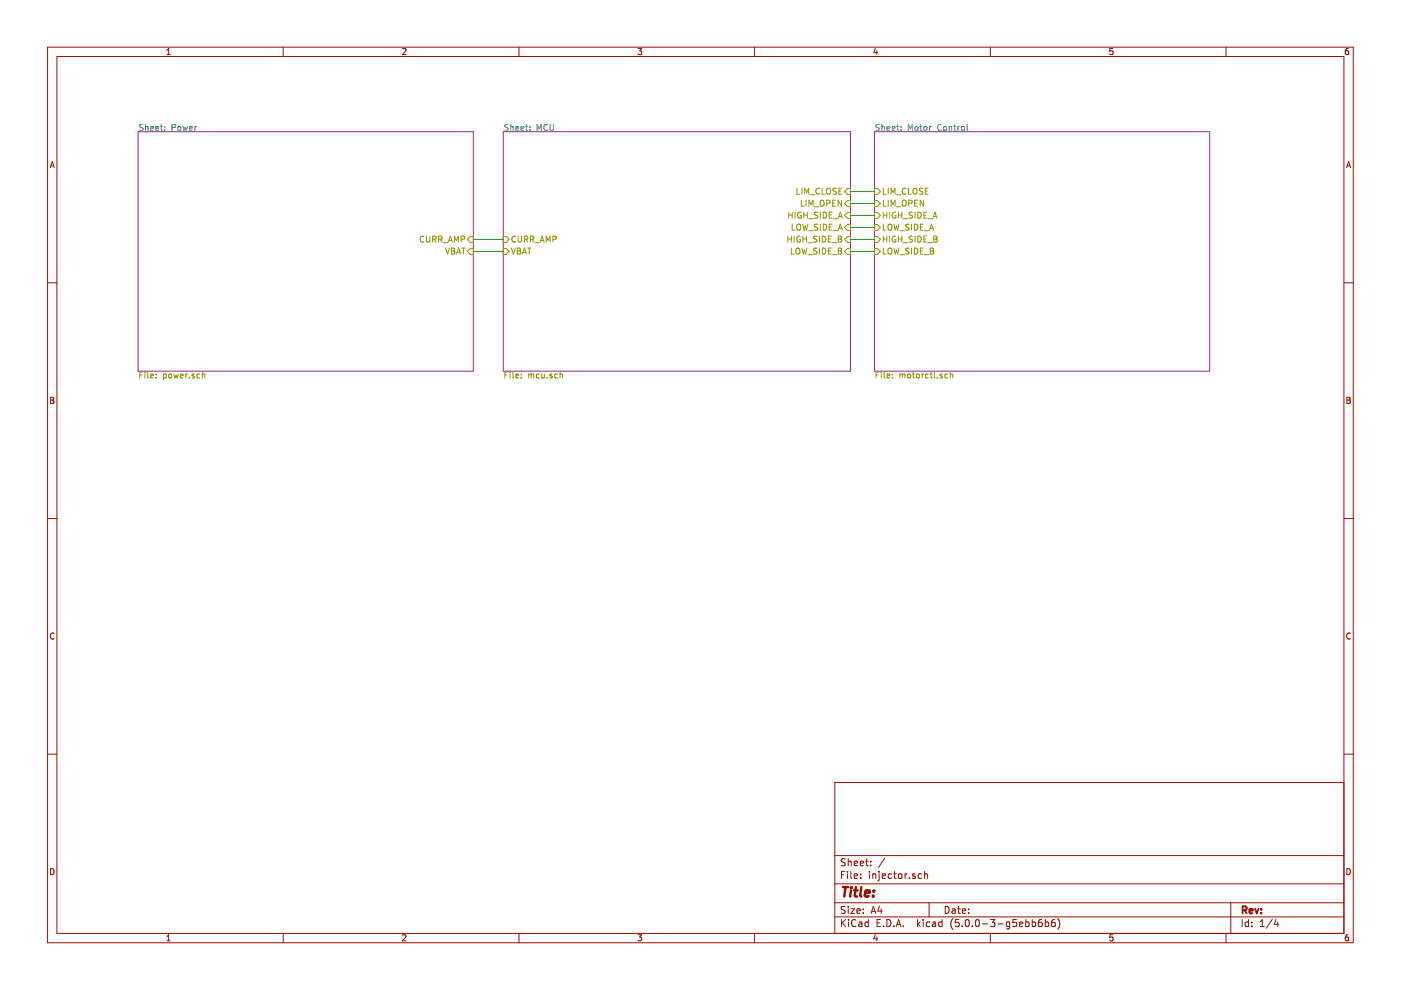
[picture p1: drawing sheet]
EESchema Schematic File Version 4
LIBS:injector-cache
EELAYER 26 0
EELAYER END
$Descr A4 11693 8268
encoding utf-8
Sheet 1 4
Title ""
Date ""
Rev ""
Comp ""
Comment1 ""
Comment2 ""
Comment3 ""
Comment4 ""
$EndDescr
$Sheet
S 1150 1100 2800 2000
U 5B9D6F0E
F0 "Power" 50
F1 "power.sch" 50
F2 "VBAT" I R 3950 2100 50 
F3 "CURR_AMP" I R 3950 2000 50 
$EndSheet
$Sheet
S 4200 1100 2900 2000
U 5B9D6FCC
F0 "MCU" 50
F1 "mcu.sch" 50
F2 "HIGH_SIDE_A" I R 7100 1800 50 
F3 "HIGH_SIDE_B" I R 7100 2000 50 
F4 "LOW_SIDE_A" I R 7100 1900 50 
F5 "LOW_SIDE_B" I R 7100 2100 50 
F6 "LIM_OPEN" I R 7100 1700 50 
F7 "LIM_CLOSE" I R 7100 1600 50 
F8 "VBAT" I L 4200 2100 50 
F9 "CURR_AMP" I L 4200 2000 50 
$EndSheet
$Sheet
S 7300 1100 2800 2000
U 5B9D71DF
F0 "Motor Control" 50
F1 "motorctl.sch" 50
F2 "HIGH_SIDE_A" I L 7300 1800 50 
F3 "LIM_OPEN" I L 7300 1700 50 
F4 "LIM_CLOSE" I L 7300 1600 50 
F5 "LOW_SIDE_A" I L 7300 1900 50 
F6 "HIGH_SIDE_B" I L 7300 2000 50 
F7 "LOW_SIDE_B" I L 7300 2100 50 
$EndSheet
Wire Wire Line
	3950 2100 4200 2100
Wire Wire Line
	7100 1600 7300 1600
Wire Wire Line
	7300 1700 7100 1700
Wire Wire Line
	7100 1800 7300 1800
Wire Wire Line
	7100 1900 7300 1900
Wire Wire Line
	7100 2000 7300 2000
Wire Wire Line
	7100 2100 7300 2100
Wire Wire Line
	4200 2000 3950 2000
$EndSCHEMATC
